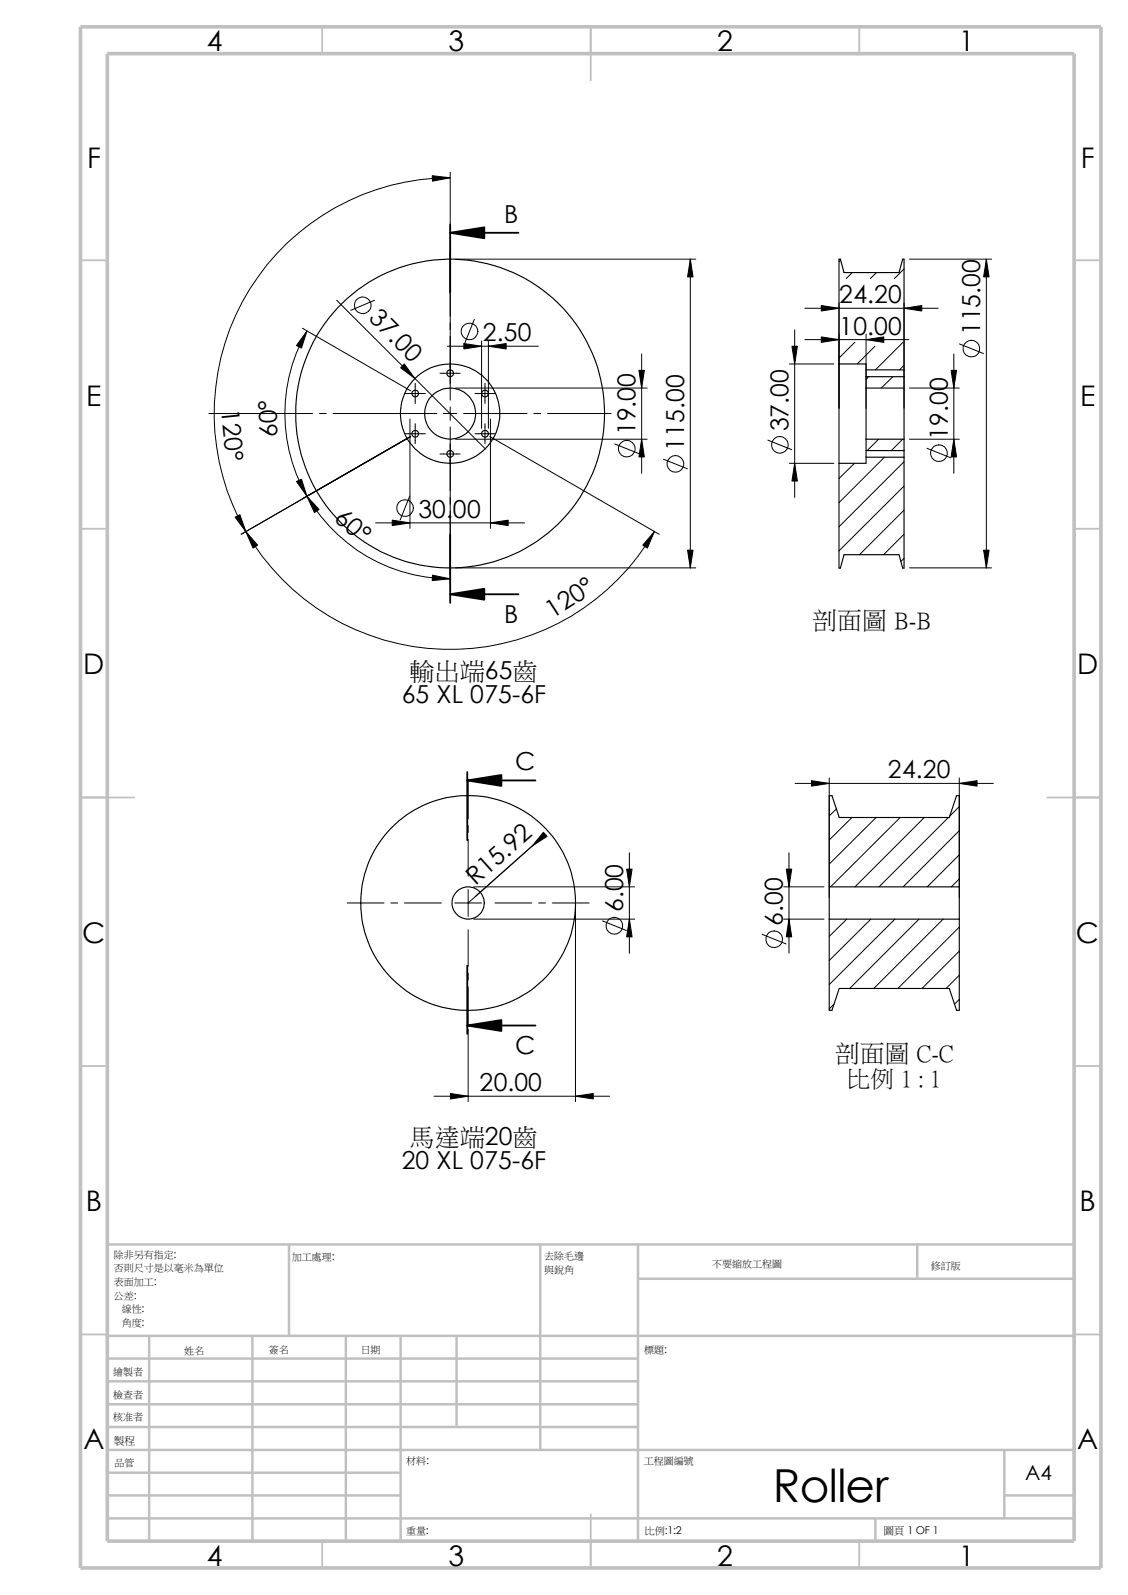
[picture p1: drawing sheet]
<svg xmlns="http://www.w3.org/2000/svg" width="210mm" height="297mm" viewBox="0 0 210 297" stroke-linecap="round" stroke-linejoin="round" font-family="sans-serif">
<g fill="none" stroke="#c0c0c0" stroke-width=".34">
<path d="M60 5v5M110 5v10M160 5v5M15 48.5h5M200 48.5h5M15 98.5h5M200 98.5h5M15 148.5h10M195 148.5h10M15 198.5h5M200 198.5h5M15 248.5h5"/>
<path d="M200 248.5h5M60 287v5M110 282v10M160 287v5"/>
</g>
<g fill="none" stroke="#c0c0c0" stroke-width=".47">
<path d="M53.8 231.7v17.1M100.6 231.7v38.3M118.8 231.7v55.3M118.8 238.1h81.2M170.8 231.7v6.4M200 231.7h-180v55.3M20 253h98.8M20 257.2h98.8M20 248.8h180M27.8 248.8v38.2M47 248.8v38.2M64.4 248.8v38.2"/>
<path d="M74.6 248.8v38.2M85 248.8v16.9M20 261.5h98.8M20 265.7h98.8M20 278.5h54.6M20 270h180M20 274.2h54.6M187 278.5h13M187 270v12.7M20 282.7h180M163 282.7v4.3"/>
</g>
<path d="M15 5h190v287h-190zM20 10h180v277h-180z" fill="none" stroke="#c0c0c0" stroke-width=".68" stroke-linecap="butt"/>
<g fill="none" stroke="#000" stroke-width=".19">
<path d="M83.8 32.1v42.4M83.8 33.1a43.9 43.9 0 0 0-38 65.9 43.9 43.9 0 0 0 76 0M62.7 55.9l27.6 27.7M69.7 55.9l-4.4 1.9M84.8 48.3h44.7M88.3 59.5l-1.8 4.4M128.5 48.3v57.4M149.9 57.4h24.8M156.2 56.4v19.6M156.5 48.4l-.3 .3M158.7 50.8l-1.1 1.1M163.2 50.8l-1.1 1.1"/>
<path d="M168.3 50.1l-1.8 1.8M168.3 56.4v19.6M169.3 48.3h15.3M183.6 48.3v57.4M38.9 77h19.3M56.3 61.1l20.2 11.7M57.1 61.6a30.8 30.8 0 0 0 26.7 46.2M59.5 77h1.2M62 77h19.3M75.4 73.3h3.8M76.3 78v20.4M77.3 71.4v3.7"/>
<path d="M77.3 78.9v3.7M81.9 69.5h3.8M82.5 77h2.5M83.3 64.5h16.9M83.8 75.8v2.5M83.8 79.5v29.3M84.8 72.3h35.7M86.3 77h11.8M88.4 73.3h3.8M89.7 63.5v16.3M90.3 71.4v3.7M90.3 78.9v3.7"/>
<path d="M90.9 63.5v16.3M91.3 78v20.4M99.4 77h1.3M101.9 77h11.9M119.5 65.9v22.2M147 67.8h8.2M148 61.4v31.2M149.9 63.2h19.3M159.2 63.7l-3 3M161.2 62.2v13.8M161.7 70.1l-.5 .6M162.9 64.5l-3.3 3.3"/>
<path d="M166.2 70.1l-2.1 2.2M168.1 63.7l-5.1 5.2M168.3 68l-.8 .9M169.3 72.3h9.3M177.6 65.9v22.2M178.6 64.1l4.5 1.7M69.9 97.4h27.8M75.4 80.8h3.8M76.3 92.4l-1.8 4.4M76.5 81.3l-31.6 18.2M81.9 84.5h3.8M84.8 81.8h35.7"/>
<path d="M88.4 80.8h3.8M91.2 81.3l31.5 18.2M114.5 82.7l4.4 1.8M123.5 85.5l4.5 1.8M143 82l4.4 1.7M147 86.3h8.2M159.1 86.3l-2.9 2.8M163.6 81.8l-2.1 2.1M164.7 85.1l-8.5 8.5M168.1 81.8l-2.2 2.1M168.3 86l-12.1 12.1M168.3 90.5l-12.1 12.1"/>
<path d="M168.3 95l-8.3 8.3M168.3 99.5l-3.8 3.8M169.3 81.8h9.3M172.6 83.5l4.4 1.8M84.8 105.7h44.7M168.3 104l-.6 .6M169.3 105.7h15.3M87.2 145.6v6.9M87.2 153.8v1.2M87.2 156.3v6.9M99.1 157.6l-11.9 10.5M117.2 158.8v18.7"/>
<path d="M146.9 158.8v18.7M148 145.9h37M154.4 144.9v22.2M155.7 150.6l-1.3 1.3M158.6 152.2l-4.2 4.2M163.1 152.2l-8.7 8.7M167.6 152.2l-13 12.9M172.1 152.2l-12.9 12.9M176.6 152.2l-12.9 12.9M178.6 159.2l-6 5.9M178.6 150.2l-1.7 1.7M178.6 154.7l-10.5 10.4"/>
<path d="M178.6 144.9v22.2M64.6 168.1h6.9M72.8 168.1h1.2M75.3 168.1h6.9M84.7 168.1h5M87.2 165.7v4.9M87.2 173.1v6.9M88.2 171.2h30M88.2 165.1h30M92.2 168.1h6.8M100.3 168.1h1.3M102.8 168.1h6.9"/>
<path d="M107.1 169.2v35.9M112.2 171.5l4.4 1.8M141.9 174l4.4 1.8M145.9 171.2h7.5M145.9 165.1h7.5M157.6 171.2l-3.2 3.2M162.1 171.2l-7.7 7.7M166.6 171.2l-12.2 12.1M171.1 171.2l-12.9 12.9M175.6 171.2l-12.9 12.9M178.6 163.7l-1.5 1.4M178.6 172.6l-11.4 11.5"/>
<path d="M178.6 177.1l-6.9 7M87.2 181.2v1.3M87.2 183.8v6.8M87.2 191.6v13.5M155.3 187l-.9 .9M178.6 181.6l-2.5 2.5M178.6 186.1l-.9 .9M80.8 204.1h32.7"/>
<circle cx="67.5" cy="56.9" r="1.55"/>
<circle cx="87.4" cy="61.7" r="1.56"/>
<circle cx="180.8" cy="64.9" r="1.56"/>
<circle cx="75.4" cy="94.6" r="1.56"/>
<circle cx="116.7" cy="83.5" r="1.55"/>
<circle cx="125.8" cy="86.4" r="1.55"/>
<circle cx="145.2" cy="82.8" r="1.56"/>
<circle cx="174.8" cy="84.4" r="1.55"/>
<circle cx="114.4" cy="172.4" r="1.57"/>
<circle cx="144.1" cy="174.9" r="1.56"/>
</g>
<g fill="none" stroke="#000" stroke-width=".21">
<path d="M156.2 67.8v-19.5h.3l.6 2.5h10.3l.7-2.5h.2v20.6M156.2 67.8h5v1.1M156.2 67.8v18.5M161.2 70.1v2.2M161.2 72.3h7.1M161.2 68.9h7.1M161.2 70.1h7.1M161.2 72.3v9.5M161.2 68.9v1.2M168.3 70.1v2.2M168.3 72.3v9.5M168.3 68.9v1.2"/>
<path d="M161.2 83.9h7.1M161.2 81.8v2.1M161.2 85.1v1.2h-5M161.2 81.8h7.1M161.2 85.1h7.1M161.2 83.9v1.2M168.3 81.8v2.1M168.3 85.1v20.7h-.2l-.7-2.5h-10.3l-.6 2.5h-.3v-19.5M168.3 83.9v1.2M154.4 171.2h24.2M154.4 165.1h24.2M154.4 171.2v16.9h.5l1.4-4h20.4l1.4 4h.5v-16.9"/>
<path d="M154.4 165.1v-16.9h.5l1.4 4h20.4l1.4-4h.5v16.9M154.4 165.1v6.1M178.6 165.1v6.1"/>
<circle cx="77.3" cy="73.3" r=".62"/>
<circle cx="83.8" cy="69.5" r=".62"/>
<circle cx="83.8" cy="77" r="9.2"/>
<circle cx="83.8" cy="77" r="4.8"/>
<circle cx="83.8" cy="77" r="28.8"/>
<circle cx="90.3" cy="73.3" r=".63"/>
<circle cx="77.3" cy="80.8" r=".62"/>
<circle cx="83.8" cy="84.5" r=".62"/>
<circle cx="90.3" cy="80.8" r=".63"/>
<circle cx="87.2" cy="168.1" r="20"/>
<circle cx="87.2" cy="168.2" r="3"/>
</g>
<g fill="#000" stroke="#000" stroke-width=".19">
<path d="M80.5 32.7l3.3 .4-3.3 .6zM128.5 48.3l.5 3.3h-1zM152.9 56.9l3.3 .5-3.3 .5zM168.3 57.4l3.3-.5v1zM183.6 48.3l.5 3.3h-1zM57.1 61.6l-1 3.2-.9-.5zM75.3 67.8l2 2.7-2.7-2zM86.4 64l3.3 .5-3.3 .5zM90.9 64.5l3.3-.5v1zM119 69h1l-.5 3.3zM147.4 64.5h1.1l-.5 3.3zM152.9 62.7l3.3 .5-3.3 .6z"/>
<path d="M161.2 63.2l3.3-.5v1.1zM177.1 69h1l-.5 3.3zM45.8 99l2.2 2.5-.9 .6zM43.8 96.3l.9-.5 1.1 3.2zM55.2 89.7l.9-.5 1 3.2zM57.1 92.4l2.3 2.5-.9 .6zM73 96.9l3.3 .5-3.3 .5zM91.3 97.4l3.3-.5v1zM119.5 81.8l.5 3.3h-1zM121.8 99l-1.3 3.1-.8-.6zM148 86.3l.5 3.3h-1.1zM177.6 81.8l.5 3.3h-1z"/>
<path d="M80.5 107.1l3.3 .7-3.3 .3zM128 102.4h1l-.5 3.3zM183.1 102.4h1l-.5 3.3zM101.2 155l.7 .7-2.8 1.9zM151.1 145.4l3.3 .5-3.3 .5zM178.6 145.9l3.3-.5v1zM117.2 171.2l.5 3.3h-1zM116.7 161.8h1l-.5 3.3zM146.9 171.2l.5 3.3h-1zM146.4 161.8h1l-.5 3.3zM83.9 203.6l3.3 .5-3.3 .5zM107.1 204.1l3.3-.5v1z"/>
</g>
<path d="M83.8 43.3l6.4-1v2.1zM83.8 110.7l6.4-1.1v2.1zM87 145.3l6.3-1v2zM87 191l6.3-1.1v2.1z" fill="#000" stroke="#000" stroke-width=".34"/>
<path d="M83.8 43.3h12.7M83.8 41.8v12.7M83.8 99.6v12.7M83.8 110.7h12.7M87 145.3h12.7M87 143.8v12.7M87 179.8v12.7M87 191h12.7" fill="none" stroke="#000" stroke-width=".34"/>
<text font-size="8.5" x="143.9" y="279.7">Roller</text>
<g font-size="5.3">
<text x="38.5" y="9.6">4</text>
<text x="83.5" y="9.6">3</text>
<text x="133.5" y="9.6">2</text>
<text x="178.5" y="9.6">1</text>
<text x="16.2" y="31.3">F</text>
<text x="201.2" y="31.3">F</text>
<text x="16" y="75.6">E</text>
<text x="201.1" y="75.6">E</text>
<text x="15.5" y="125.6">D</text>
<text x="200.6" y="125.6">D</text>
<text x="15.3" y="175.6">C</text>
<text x="200.3" y="175.6">C</text>
<text x="16" y="225.6">B</text>
<text x="201" y="225.6">B</text>
<text x="15.5" y="269.8">A</text>
<text x="200.5" y="269.8">A</text>
<text x="38.5" y="291.6">4</text>
<text x="83.5" y="291.6">3</text>
<text x="133.5" y="291.6">2</text>
<text x="178.5" y="291.6">1</text>
</g>
<g font-size="4.6">
<text x="93.9" y="41.4">B</text>
<text x="68.5" y="59.5" transform="rotate(45 68.5 59.5)">37.0</text>
<text x="156.3" y="56.5">24.20</text>
<text x="89.9" y="63.5">2.50</text>
<text x="156.3" y="62.3">10.00</text>
<text x="182.5" y="62.4" transform="rotate(-90 182.5 62.4)">115.00</text>
<text x="41.2" y="76.4" transform="rotate(84 41.2 76.4)">120°</text>
<text x="51.7" y="81.4" transform="rotate(-92 51.7 81.4)">60°</text>
<text x="118.3" y="81.1" transform="rotate(-90 118.3 81.1)">19.00</text>
<text x="127.4" y="83.9" transform="rotate(-90 127.4 83.9)">115.00</text>
<text x="146.8" y="80.3" transform="rotate(-90 146.8 80.3)">37.00</text>
<text x="176.4" y="81.9" transform="rotate(-90 176.4 81.9)">19.00</text>
<text x="62" y="96.8" transform="rotate(41 62 96.8)">60°</text>
<text x="77.9" y="96.4">30.00</text>
<text x="93.9" y="116.1">B</text>
<text x="102.9" y="115.2" transform="rotate(-33 102.9 115.2)">120°</text>
<text x="151.2" y="117">剖面圖 B-B</text>
<text x="74.8" y="130.9">65 XL 075-6F</text>
<text x="76.3" y="126.4">輸出端65齒</text>
<text x="95.9" y="143.4">C</text>
<text x="165.3" y="144.9">24.20</text>
<text x="88.5" y="165" transform="rotate(-42 88.5 165)">R15.92</text>
<text x="116" y="169.9" transform="rotate(-90 116 169.9)">6.00</text>
<text x="145.8" y="172.4" transform="rotate(-90 145.8 172.4)">6.00</text>
<text x="95.9" y="196.3">C</text>
<text x="155.4" y="197.6">剖面圖 C-C</text>
<text x="89.3" y="203.2">20.00</text>
<text x="76.3" y="213.2">馬達端20齒</text>
<text x="74.8" y="217.7">20 XL 075-6F</text>
</g>
<text font-size="4.3" x="157.7" y="202.2">比例 1 : 1</text>
<text font-size="3.9" x="190.9" y="275.5">A4</text>
<g font-size="2">
<text x="21.2" y="268.8">製程</text>
<text x="164.5" y="285.6">圖頁 1 OF 1</text>
</g>
<g font-size="1.9">
<text x="21.2" y="234.2">除非另有指定:</text>
<text x="21.2" y="236.8">否則尺寸是以毫米為單位</text>
<text x="21.2" y="239.3">表面加工:</text>
<text x="54.4" y="234.6">加工處理:</text>
<text x="101.3" y="237">與銳角</text>
<text x="101.3" y="234.5">去除毛邊</text>
<text x="132.6" y="236">不要縮放工程圖</text>
<text x="173.3" y="236.2">修訂版</text>
<text x="21.2" y="241.8">公差:</text>
<text x="22.7" y="244.3">線性:</text>
<text x="22.7" y="246.9">角度:</text>
<text x="50" y="252">簽名</text>
<text x="67.2" y="252">日期</text>
<text x="119.9" y="252">標題:</text>
<text x="21" y="256.1">繪製者</text>
<text x="34.3" y="252.1">姓名</text>
<text x="21" y="260.4">檢查者</text>
<text x="21" y="264.4">核准者</text>
<text x="21.3" y="273">品管</text>
<text x="75.6" y="272.5">材料:</text>
<text x="119.9" y="272.5">工程圖編號</text>
<text x="75.6" y="285.6">重量:</text>
<text x="120.1" y="285.6">比例:1:2</text>
</g>
</svg>
